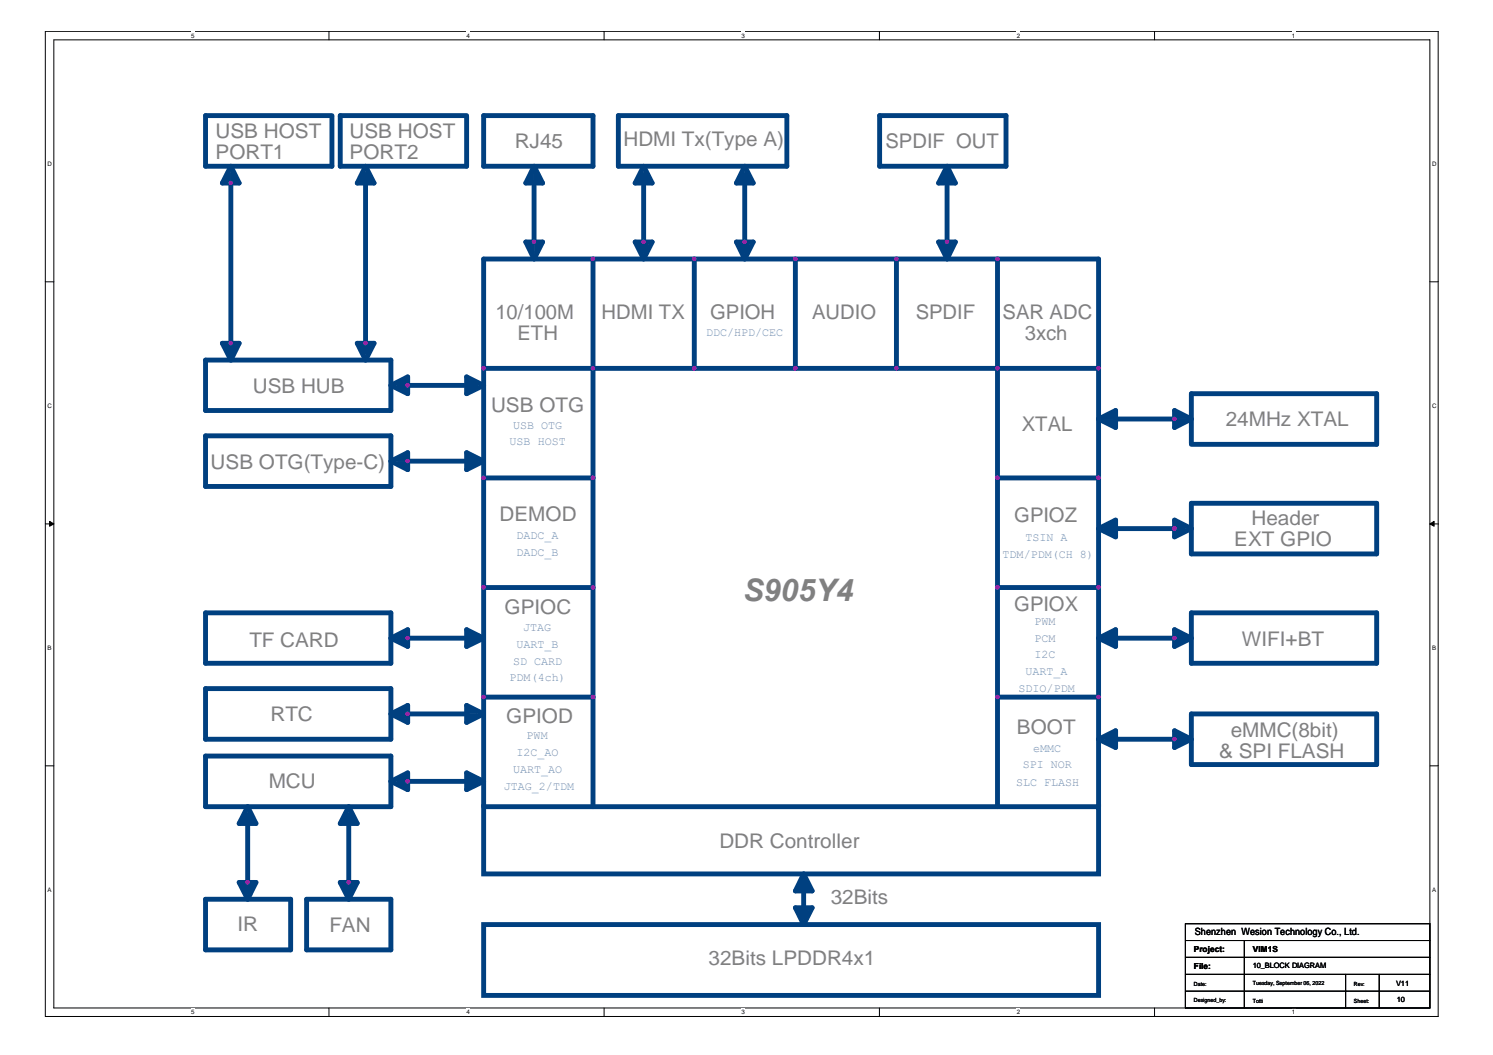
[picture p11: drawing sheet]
<svg xmlns="http://www.w3.org/2000/svg" width="297mm" height="210mm" viewBox="0 0 297 210" stroke-linecap="round" stroke-linejoin="round" font-family="sans-serif">
<path d="M9 6.2h277.1v196h-277.1zM10.7 7.9h273.8v192.6h-273.8z" fill="none" stroke="#000" stroke-width=".2"/>
<g fill="#fff">
<path d="M38.1 6.4h.6v1.4h-.6z"/>
<path d="M38.1 200.7h.6v1.4h-.6z"/>
</g>
<path d="M65.4 6.2v1.7M65.4 200.5v1.7" fill="none" stroke="#000" stroke-width=".2"/>
<g fill="#fff">
<path d="M92.8 6.4h.6v1.4h-.6z"/>
<path d="M92.8 200.7h.6v1.4h-.6z"/>
</g>
<path d="M120.2 6.2v1.7M120.2 200.5v1.7" fill="none" stroke="#000" stroke-width=".2"/>
<g fill="#fff">
<path d="M147.5 6.4h.7v1.4h-.7z"/>
<path d="M147.5 200.7h.7v1.4h-.7z"/>
</g>
<path d="M175 6.2v1.7M175 200.5v1.7" fill="none" stroke="#000" stroke-width=".2"/>
<g fill="#fff">
<path d="M202.3 6.4h.6v1.4h-.6z"/>
<path d="M202.3 200.7h.6v1.4h-.6z"/>
</g>
<path d="M229.7 6.2v1.7M229.7 200.5v1.7" fill="none" stroke="#000" stroke-width=".2"/>
<g fill="#fff">
<path d="M257 6.4h.7v1.4h-.7z"/>
<path d="M257 200.7h.7v1.4h-.7z"/>
<path d="M9.4 31.9h.9v1.4h-.9z"/>
<path d="M284.9 31.9h.9v1.4h-.9z"/>
<path d="M9.4 80.1h.9v1.4h-.9z"/>
<path d="M284.9 80.1h.9v1.4h-.9z"/>
</g>
<path d="M9 56.1h1.7M284.5 56.1h1.7" fill="none" stroke="#000" stroke-width=".2"/>
<g fill="#fff">
<path d="M9.4 128.2h.8v1.4h-.8z"/>
<path d="M284.9 128.2h.8v1.4h-.8z"/>
</g>
<path d="M9 104.2h1.7M284.5 104.2h1.7" fill="none" stroke="#000" stroke-width=".2"/>
<g fill="#000" stroke="#000" stroke-width=".2">
<path d="M9.9 103.7l.8 .5-.8 .5z" fill-rule="evenodd"/>
<path d="M284.5 104.2l.8-.5v1z" fill-rule="evenodd"/>
</g>
<g fill="#fff">
<path d="M9.4 176.4h.8v1.4h-.8z"/>
<path d="M284.9 176.4h.8v1.4h-.8z"/>
</g>
<path d="M9 152.4h1.7M284.5 152.4h1.7M235.8 183.8h48.7v16.7h-48.7zM235.8 197.2h48.7M235.8 193.9h48.7M235.8 190.5h48.7M235.8 187.1h48.7M247.6 187.1v13.4M267.7 193.9v6.6M274.4 193.9v6.6" fill="none" stroke="#000" stroke-width=".2"/>
<g fill="none" stroke="#004080" stroke-width=".97">
<path d="M45.4 34.3v1.8M45.9 33.1l1.7 3.3h-3.4zM45.9 36.4v31.9M46.3 34.4v1.9M46.6 34.8v1.3M66 23h-25.1v10.1h25.1v-9.9M72.2 34.3v1.6M72.7 33.1l1.7 3.3h-3.3zM72.7 36.1v32.2M73.1 34.4v1.9M73.4 34.8v1.3M92.8 23h-25.1v10.1h25.1v-9.9"/>
<path d="M96.2 23h21.8v10.1h-21.8zM105.7 34.3v1.8M106.3 33.1l1.6 3.3h-3.3zM106.3 36.9v11.2M106.6 34.4v1.9M106.9 34.8v1.3M123 23h33.5v10.1h-33.5zM127.6 34.3v1.8M128.1 33.1l1.7 3.3h-3.4zM128.1 36.9v11.2M128.4 34.4v1.9M128.7 34.8v1.3"/>
<path d="M147.7 34.3v1.8M148.2 33.1l1.7 3.3h-3.4zM148.2 36.9v11.2M148.5 34.4v1.9M148.8 34.8v1.3M175 23h25.2v10.1h-25.2zM187.9 34.3v1.8M188.4 33.1l1.7 3.3h-3.4zM188.4 36.9v11.2M188.8 34.4v1.9M189.1 34.8v1.3M104.6 48.1h3.3l-1.6 3.4z"/>
<path d="M105.6 48.5v1.3M105.9 48.3v1.9M106.8 48.5v1.8M118 51.5v109M126.4 48.1h3.4l-1.7 3.4zM127.4 48.5v1.3M127.7 48.3v1.9M128.6 48.5v1.8M138.1 51.5v21.8M146.5 48.1h3.4l-1.7 3.4zM147.5 48.5v1.3M147.8 48.3v1.9"/>
<path d="M148.7 48.5v1.8M158.2 51.5v21.8M178.4 51.5v21.8M186.7 48.1h3.4l-1.7 3.4zM187.7 48.5v1.3M188.1 48.3v1.9M188.9 48.5v1.8M198.5 51.5v109M40.9 71.6h36.9v10.1h-36.9zM44.2 68.3h3.4l-1.7 3.3zM45.3 68.6v1.3M45.6 68.5v1.8"/>
<path d="M46.4 68.6v1.9M71.1 68.3h3.3l-1.7 3.3zM72.1 68.6v1.3M72.4 68.5v1.8M73.2 68.6v1.9M77.8 76.7l3.3-1.7v3.3zM79 77.1h1.8M79.1 76.3h1.8M79.5 76h1.3M81.1 76.7h11.3M92.8 75l3.4 1.7-3.4 1.6zM93 77h1.9"/>
<path d="M93.2 76.2h1.8M93.2 77.3h1.3M96.2 73.3h122.4M40.9 86.7h36.9v10.1h-36.9zM77.8 91.8l3.3-1.7v3.3zM79 92.3h1.8M79.1 91.4h1.8M79.5 91.1h1.3M81.1 91.8h11.3M92.8 90.1l3.4 1.7-3.4 1.6zM93 92.1h1.9M93.2 91.2h1.8"/>
<path d="M93.2 92.4h1.3M96.2 95.1h21.8M198.5 95.1h20.1M218.6 83.4l3.4-1.7v3.4zM219.8 83.9h1.8M219.9 83h1.9M220.3 82.7h1.3M222.4 83.4h11.3M233.7 81.7l3.3 1.7-3.3 1.7zM233.8 83.7h1.9M234 82.9h1.8M234 84h1.3"/>
<path d="M237 88.2v-9.9h36.9v10.1h-36.9M96.2 116.9h21.8M198.5 116.9h20.1M218.6 105.2l3.4-1.7v3.3zM219.8 105.7h1.8M219.9 104.8h1.9M220.3 104.5h1.3M222.4 105.2h11.3M233.7 103.5l3.3 1.7-3.3 1.6zM233.8 105.5h1.9M234 104.7h1.8M234 105.8h1.3"/>
<path d="M237 100.1h36.9v10.1h-36.9zM40.9 121.9h36.9v10.1h-36.9zM40.9 137h36.9v10.1h-36.9zM77.8 127l3.3-1.7v3.3zM79 127.4h1.8M79.1 126.6h1.8M79.5 126.3h1.3M81.1 127h11.3M92.8 125.3l3.4 1.7-3.4 1.6zM93 127.3h1.9M93.2 126.5h1.8M93.2 127.6h1.3"/>
<path d="M96.2 138.7h21.8M198.5 138.7h20.1M218.6 127l3.4-1.7v3.3zM219.8 127.4h1.8M219.9 126.6h1.9M220.3 126.3h1.3M222.4 127h11.3M233.7 125.3l3.3 1.7-3.3 1.6zM233.8 127.3h1.9M234 126.5h1.8M234 127.6h1.3M237 121.9h36.9v10.1h-36.9z"/>
<path d="M40.9 150.4h36.9v10.1h-36.9zM77.8 142l3.3-1.7v3.4zM77.8 155.5l3.3-1.7v3.3zM79 142.6h1.8M79 156h1.8M79.1 141.7h1.8M79.1 155.1h1.8M79.5 141.4h1.3M79.5 154.8h1.3M81.1 142h11.3M81.1 155.5h11.3M92.8 140.3l3.4 1.7-3.4 1.7z"/>
<path d="M92.8 153.8l3.4 1.7-3.4 1.6zM93 142.4h1.9M93 155.8h1.9M93.2 141.5h1.8M93.2 142.7h1.3M93.2 155h1.8M93.2 156.1h1.3M218.6 147.1l3.4-1.7v3.3zM219.8 147.6h1.8M219.9 146.7h1.9M220.3 146.4h1.3M222.4 147.1h11.3"/>
<path d="M233.7 145.4l3.3 1.7-3.3 1.6zM233.8 147.4h1.9M234 146.6h1.8M234 147.8h1.3M237 142h36.9v10.1h-36.9zM40.9 178.9h16.9v10.1h-16.9zM47.6 175.6h3.3l-1.6 3.3zM48.6 175.9v1.4M48.8 161.6v1.9M48.9 175.7v1.9M49.3 160.5l1.6 3.3h-3.3zM49.3 164.4v11.2"/>
<path d="M49.6 161.8v1.9M49.8 175.9v1.8M50 162.2v1.3M61 178.9h16.8v10.1h-16.8zM67.7 175.6h3.4l-1.7 3.3zM68.7 175.9v1.4M68.9 161.6v1.9M69 175.7v1.9M69.4 160.5l1.7 3.3h-3.4zM69.4 164.4v11.2M69.7 161.8v1.9M69.9 175.9v1.8"/>
<path d="M70.1 162.2v1.3M96.2 160.5h122.4v13.4h-122.4zM96.2 160.5v-109h122.4v109M159.4 175.1v1.8M159.9 173.9l1.7 3.4h-3.4zM159.9 176.8v4.5M160.2 175.2v1.9M160.6 175.6v1.3M96.2 184h122.4v14h-122.4zM158.2 180.6h3.4l-1.7 3.4zM159.3 180.9v1.4M159.6 180.8v1.8"/>
<path d="M160.4 180.9v1.9"/>
</g>
<g fill="#f0f" stroke="#f0f" stroke-width=".2">
<circle cx="178.3" cy="73.3" r=".32"/>
<circle cx="178.3" cy="51.5" r=".32"/>
<circle cx="198.4" cy="73.3" r=".32"/>
<circle cx="198.4" cy="51.5" r=".32"/>
<circle cx="138.1" cy="51.5" r=".32"/>
<circle cx="158.2" cy="51.5" r=".32"/>
<circle cx="118" cy="73.3" r=".32"/>
<circle cx="118" cy="51.5" r=".32"/>
<circle cx="96.2" cy="73.3" r=".32"/>
<circle cx="96.2" cy="95.1" r=".32"/>
<circle cx="96.2" cy="116.9" r=".32"/>
<circle cx="118" cy="95.1" r=".32"/>
<circle cx="118" cy="116.9" r=".32"/>
<circle cx="118" cy="138.7" r=".32"/>
<circle cx="96.2" cy="138.7" r=".32"/>
<circle cx="138.1" cy="73.3" r=".32"/>
<circle cx="158.2" cy="73.3" r=".32"/>
<circle cx="218.5" cy="73.3" r=".32"/>
<circle cx="198.4" cy="95.1" r=".32"/>
<circle cx="198.4" cy="116.9" r=".32"/>
<circle cx="218.5" cy="95.1" r=".32"/>
<circle cx="218.5" cy="116.9" r=".32"/>
<circle cx="198.4" cy="138.7" r=".32"/>
<circle cx="218.5" cy="138.7" r=".32"/>
<circle cx="233.7" cy="83.3" r=".32"/>
<circle cx="233.7" cy="105.1" r=".32"/>
<circle cx="233.7" cy="126.9" r=".32"/>
<circle cx="233.7" cy="147.1" r=".32"/>
<circle cx="81.1" cy="91.7" r=".32"/>
<circle cx="81.1" cy="76.7" r=".32"/>
<circle cx="81.1" cy="126.9" r=".32"/>
<circle cx="81.1" cy="142" r=".32"/>
<circle cx="81.1" cy="155.4" r=".32"/>
<circle cx="49.3" cy="175.5" r=".32"/>
<circle cx="69.4" cy="175.5" r=".32"/>
<circle cx="148.1" cy="48.1" r=".32"/>
<circle cx="128" cy="48.1" r=".32"/>
<circle cx="188.4" cy="48.1" r=".32"/>
<circle cx="106.2" cy="48.1" r=".32"/>
<circle cx="45.9" cy="68.3" r=".32"/>
<circle cx="45.9" cy="36.4" r=".32"/>
<circle cx="72.7" cy="68.3" r=".32"/>
</g>
<text font-size="6.2" fill="#808080" x="147.8" y="119.6">S905Y4</text>
<g font-size="4" fill="#808080">
<text x="42.9" y="27.4">USB HOST</text>
<text x="69.6" y="27.4">USB HOST</text>
<text x="102.4" y="29.5">RJ45</text>
<text x="124" y="29.1">HDMI Tx(Type A)</text>
<text x="176.2" y="29.5">SPDIF OUT</text>
<text x="42.9" y="31.6">PORT1</text>
<text x="69.6" y="31.6">PORT2</text>
<text x="98.6" y="63.5">10/100M</text>
<text x="119.7" y="63.5">HDMI TX</text>
<text x="141.3" y="63.5">GPIOH</text>
<text x="161.6" y="63.5">AUDIO</text>
<text x="182.2" y="63.5">SPDIF</text>
<text x="199.5" y="63.5">SAR ADC</text>
<text x="103" y="67.7">ETH</text>
<text x="203.9" y="67.7">3xch</text>
<text x="50.3" y="78.2">USB HUB</text>
<text x="97.7" y="81.9">USB OTG</text>
<text x="203.3" y="85.8">XTAL</text>
<text x="243.9" y="84.8">24MHz XTAL</text>
<text x="41.9" y="93.3">USB OTG(Type-C)</text>
<text x="99.4" y="103.7">DEMOD</text>
<text x="201.8" y="103.9">GPIOZ</text>
<text x="249" y="104.4">Header</text>
<text x="245.6" y="108.6">EXT GPIO</text>
<text x="100.4" y="122.2">GPIOC</text>
<text x="201.8" y="121.5">GPIOX</text>
<text x="49.6" y="128.7">TF CARD</text>
<text x="247.1" y="128.5">WIFI+BT</text>
<text x="53.8" y="143.5">RTC</text>
<text x="100.7" y="143.9">GPIOD</text>
<text x="202.3" y="146">BOOT</text>
<text x="244.9" y="146.7">eMMC(8bit)</text>
<text x="242.6" y="150.8">&amp; SPI FLASH</text>
<text x="53.5" y="156.9">MCU</text>
<text x="143.1" y="168.6">DDR Controller</text>
<text x="165.3" y="179.8">32Bits</text>
<text x="47.2" y="185.2">IR</text>
<text x="65.5" y="185.4">FAN</text>
<text x="141" y="192.1">32Bits LPDDR4x1</text>
</g>
<g font-size="2.3" fill="#8080bf">
<text x="140.5" y="66.8">DDC/HPD/CEC</text>
<text x="101.4" y="88.6">USB HOST</text>
<text x="102.1" y="85.3">USB OTG</text>
<text x="102.7" y="107.2">DADC_A</text>
<text x="204" y="107.6">TSIN A</text>
<text x="102.7" y="110.6">DADC_B</text>
<text x="199.5" y="110.9">TDM/PDM(CH 8)</text>
<text x="104.1" y="125.5">JTAG</text>
<text x="205.8" y="124.3">PWM</text>
<text x="102.7" y="128.9">UART_B</text>
<text x="205.8" y="127.7">PCM</text>
<text x="205.8" y="130.9">I2C</text>
<text x="101.4" y="135.6">PDM(4ch)</text>
<text x="102.1" y="132.2">SD CARD</text>
<text x="202.6" y="137.6">SDIO/PDM</text>
<text x="204" y="134.2">UART_A</text>
<text x="104.8" y="147.1">PWM</text>
<text x="205.5" y="149.7">eMMC</text>
<text x="102.1" y="153.9">UART_AO</text>
<text x="102.7" y="150.5">I2C_AO</text>
<text x="203.5" y="152.8">SPI NOR</text>
<text x="100.2" y="157.2">JTAG_2/TDM</text>
<text x="202.1" y="156.4">SLC FLASH</text>
</g>
<text font-size="2" x="237.7" y="186.1">Shenzhen Wesion Technology Co., Ltd.</text>
<g font-size="1.7">
<text x="237.5" y="189.3">Project:</text>
<text x="249.3" y="189.3">VIM1S</text>
<text x="237.5" y="192.8">File:</text>
</g>
<g font-size="1.5">
<text x="249.3" y="192.7">10_BLOCK DIAGRAM</text>
<text x="277.7" y="196.2">V11</text>
<text x="277.9" y="199.4">10</text>
</g>
<g font-size="1.2">
<text x="38.1" y="7.5">5</text>
<text x="92.8" y="7.5">4</text>
<text x="147.5" y="7.5">3</text>
<text x="202.3" y="7.5">2</text>
<text x="257" y="7.5">1</text>
<text x="9.4" y="33.1">D</text>
<text x="284.9" y="33.1">D</text>
<text x="9.4" y="81.2">C</text>
<text x="284.9" y="81.2">C</text>
<text x="9.4" y="129.4">B</text>
<text x="284.9" y="129.4">B</text>
<text x="9.4" y="177.5">A</text>
<text x="284.9" y="177.5">A</text>
<text x="38.1" y="201.8">5</text>
<text x="92.8" y="201.8">4</text>
<text x="147.5" y="201.8">3</text>
<text x="202.3" y="201.8">2</text>
<text x="257" y="201.8">1</text>
</g>
<g font-size="1.1">
<text x="237.5" y="196.1">Date:</text>
<text x="249.3" y="195.9">Tuesday, September 06, 2022</text>
<text x="269.4" y="196.1">Rev:</text>
<text x="237.5" y="199.3">Designed_by:</text>
<text x="249.3" y="199.5">Totti</text>
<text x="269.4" y="199.5">Sheet:</text>
</g>
</svg>
